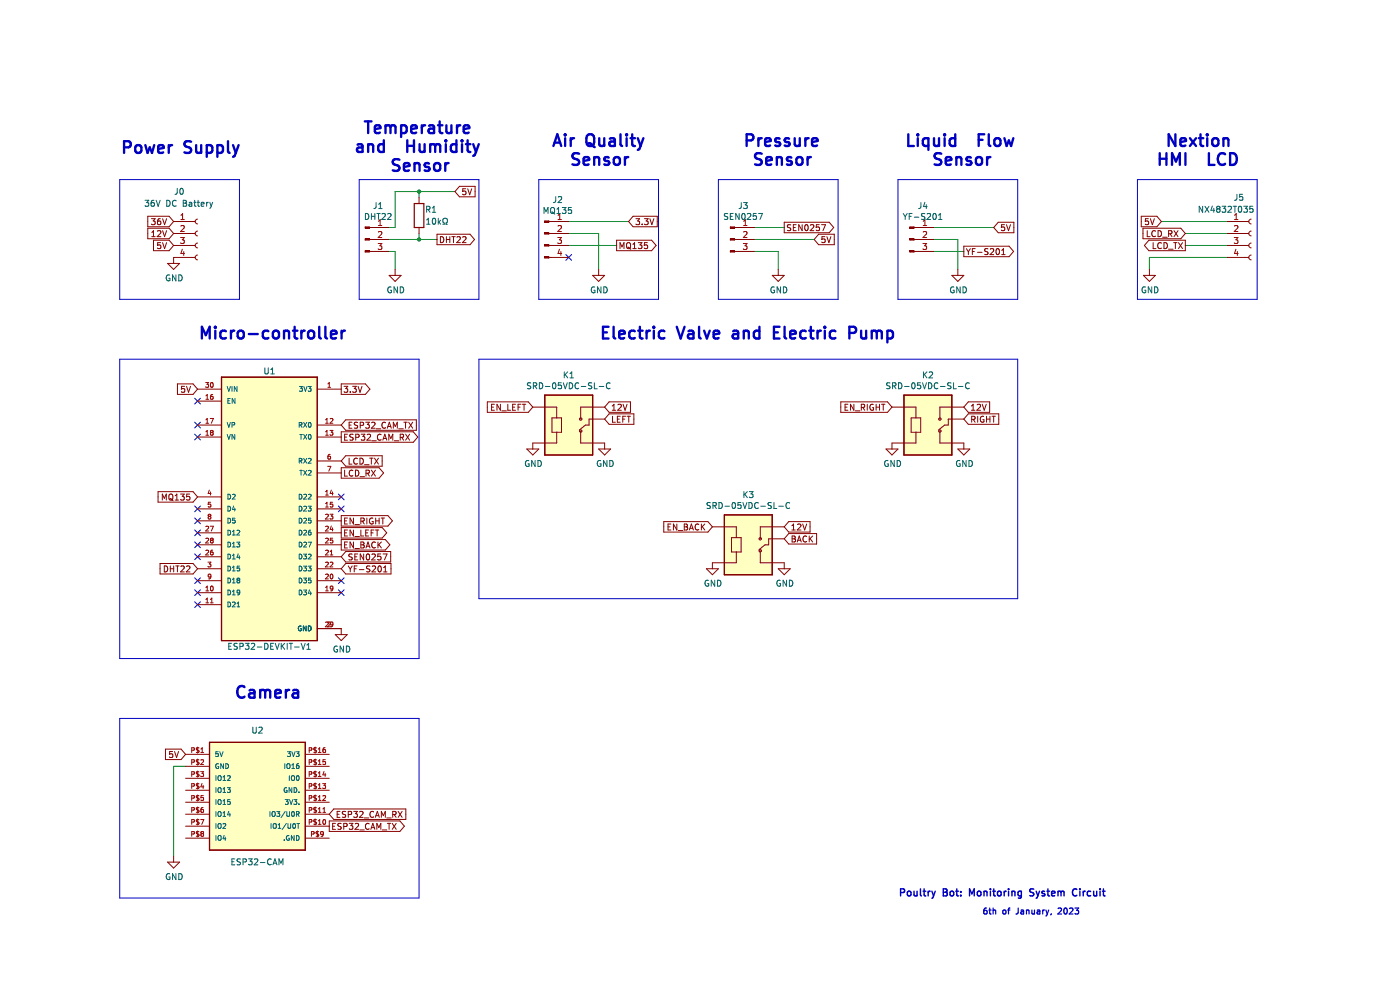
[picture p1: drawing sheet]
EESchema Schematic File Version 4
EELAYER 30 0
EELAYER END
$Descr A4 11693 8268
encoding utf-8
Sheet 1 1
Title ""
Date ""
Rev ""
Comp ""
Comment1 ""
Comment2 ""
Comment3 ""
Comment4 ""
$EndDescr
$Comp
L ESP32-DEVKIT-V1:ESP32-DEVKIT-V1 U1
U 1 1
P 2250 4250
F 0 "U1" H 2250 5400 50  0000 C CNN
F 1 "ESP32-DEVKIT-V1" H 2250 3100 50  0000 C CNN
F 2 "MODULE_ESP32_DEVKIT_V1" H 2250 4250 50  0001 L BNN
F 3 "" H 2250 4250 50  0001 L BNN
F 4 "6.8 mm" H 2250 4250 50  0001 L BNN "MAXIMUM_PACKAGE_HEIGHT"
F 5 "N/A" H 2250 4250 50  0001 L BNN "PARTREV"
F 6 "DOIT" H 2250 4250 50  0001 L BNN "MANUFACTURER"
F 7 "Manufacturer Recommendations" H 2250 4250 50  0001 L BNN "STANDARD"
	1    2250 4250
	1    0    0    -1  
$EndComp
$Comp
L Connector:Conn_01x03_Male J1
U 1 1
P 3050 2000
F 0 "J1" H 3158 2281 50  0000 C CNN
F 1 "DHT22" H 3158 2190 50  0000 C CNN
F 2 "" H 3050 2000 50  0001 C CNN
F 3 "~" H 3050 2000 50  0001 C CNN
	1    3050 2000
	1    0    0    -1  
$EndComp
$Comp
L Connector:Conn_01x04_Male J2
U 1 1
P 4550 1950
F 0 "J2" H 4658 2231 50  0000 C CNN
F 1 "MQ135" H 4658 2140 50  0000 C CNN
F 2 "" H 4550 1950 50  0001 C CNN
F 3 "~" H 4550 1950 50  0001 C CNN
	1    4550 1950
	1    0    0    -1  
$EndComp
$Comp
L Connector:Conn_01x04_Female J5
U 1 1
P 10450 1950
F 0 "J5" H 10300 2250 50  0000 L CNN
F 1 "NX4832T035" H 10000 2150 50  0000 L CNN
F 2 "" H 10450 1950 50  0001 C CNN
F 3 "~" H 10450 1950 50  0001 C CNN
	1    10450 1950
	1    0    0    -1  
$EndComp
$Comp
L Connector:Conn_01x03_Male J4
U 1 1
P 7600 2000
F 0 "J4" H 7708 2281 50  0000 C CNN
F 1 "YF-S201" H 7708 2190 50  0000 C CNN
F 2 "" H 7600 2000 50  0001 C CNN
F 3 "~" H 7600 2000 50  0001 C CNN
	1    7600 2000
	1    0    0    -1  
$EndComp
Text Notes 7500 7500 0    59   ~ 12
Poultry Bot: Monitoring System Circuit
Text Notes 8200 7650 0    50   ~ 10
6th of January, 2023
$Comp
L power:GND #PWR01
U 1 1
P 1450 2150
F 0 "#PWR01" H 1450 1900 50  0001 C CNN
F 1 "GND" H 1455 1977 50  0000 C CNN
F 2 "" H 1450 2150 50  0001 C CNN
F 3 "" H 1450 2150 50  0001 C CNN
	1    1450 2150
	1    0    0    -1  
$EndComp
$Comp
L Device:R R1
U 1 1
P 3500 1800
F 0 "R1" H 3400 1750 50  0000 C CNN
F 1 "10kΩ" H 3350 1850 50  0000 C CNN
F 2 "" V 3430 1800 50  0001 C CNN
F 3 "~" H 3500 1800 50  0001 C CNN
	1    3500 1800
	-1   0    0    1   
$EndComp
Text GLabel 1450 1850 0    50   Input ~ 0
36V
Text GLabel 1450 1950 0    50   Input ~ 0
12V
Text GLabel 1450 2050 0    50   Input ~ 0
5V
$Comp
L power:GND #PWR02
U 1 1
P 3300 2250
F 0 "#PWR02" H 3300 2000 50  0001 C CNN
F 1 "GND" H 3305 2077 50  0000 C CNN
F 2 "" H 3300 2250 50  0001 C CNN
F 3 "" H 3300 2250 50  0001 C CNN
	1    3300 2250
	1    0    0    -1  
$EndComp
Text GLabel 3800 1600 2    50   Input ~ 0
5V
Wire Wire Line
	3250 2100 3300 2100
Wire Wire Line
	3300 2100 3300 2250
Wire Wire Line
	3250 1900 3300 1900
Wire Wire Line
	3300 1900 3300 1600
Wire Wire Line
	3300 1600 3500 1600
Wire Wire Line
	3500 1650 3500 1600
Connection ~ 3500 1600
Wire Wire Line
	3500 1600 3800 1600
Wire Wire Line
	3500 1950 3500 2000
Wire Wire Line
	3500 2000 3250 2000
Text GLabel 5250 1850 2    50   Input ~ 0
3.3V
$Comp
L power:GND #PWR03
U 1 1
P 5000 2250
F 0 "#PWR03" H 5000 2000 50  0001 C CNN
F 1 "GND" H 5005 2077 50  0000 C CNN
F 2 "" H 5000 2250 50  0001 C CNN
F 3 "" H 5000 2250 50  0001 C CNN
	1    5000 2250
	1    0    0    -1  
$EndComp
Text GLabel 3650 2000 2    50   Output ~ 0
DHT22
Wire Wire Line
	3650 2000 3500 2000
Connection ~ 3500 2000
Text GLabel 5150 2050 2    50   Output ~ 0
MQ135
Wire Wire Line
	4750 1950 5000 1950
Wire Wire Line
	5000 1950 5000 2250
Wire Wire Line
	5150 2050 4750 2050
Wire Wire Line
	5250 1850 4750 1850
Text GLabel 9700 1850 0    50   Input ~ 0
5V
$Comp
L power:GND #PWR06
U 1 1
P 9600 2250
F 0 "#PWR06" H 9600 2000 50  0001 C CNN
F 1 "GND" H 9605 2077 50  0000 C CNN
F 2 "" H 9600 2250 50  0001 C CNN
F 3 "" H 9600 2250 50  0001 C CNN
	1    9600 2250
	1    0    0    -1  
$EndComp
Text GLabel 8050 2100 2    50   Output ~ 0
YF-S201
Wire Wire Line
	7800 2100 8050 2100
Wire Wire Line
	7800 2000 8000 2000
Wire Wire Line
	8000 2000 8000 2250
Wire Wire Line
	7800 1900 8300 1900
Text GLabel 9900 1950 0    50   Input ~ 0
LCD_RX
Text GLabel 9900 2050 0    50   Output ~ 0
LCD_TX
Wire Wire Line
	10250 1850 9700 1850
Wire Wire Line
	10250 2150 9600 2150
Wire Wire Line
	9600 2150 9600 2250
Wire Wire Line
	6550 1900 6300 1900
Wire Wire Line
	6500 2100 6500 2250
Wire Wire Line
	6300 2100 6500 2100
Wire Wire Line
	6300 2000 6800 2000
Text GLabel 6550 1900 2    50   Output ~ 0
SEN0257
$Comp
L power:GND #PWR04
U 1 1
P 6500 2250
F 0 "#PWR04" H 6500 2000 50  0001 C CNN
F 1 "GND" H 6505 2077 50  0000 C CNN
F 2 "" H 6500 2250 50  0001 C CNN
F 3 "" H 6500 2250 50  0001 C CNN
	1    6500 2250
	1    0    0    -1  
$EndComp
Text GLabel 6800 2000 2    50   Input ~ 0
5V
$Comp
L Connector:Conn_01x03_Male J3
U 1 1
P 6100 2000
F 0 "J3" H 6208 2281 50  0000 C CNN
F 1 "SEN0257" H 6208 2190 50  0000 C CNN
F 2 "" H 6100 2000 50  0001 C CNN
F 3 "~" H 6100 2000 50  0001 C CNN
	1    6100 2000
	1    0    0    -1  
$EndComp
Wire Notes Line
	1000 1500 2000 1500
Wire Notes Line
	2000 1500 2000 2500
Wire Notes Line
	1000 2500 1000 1500
Wire Notes Line
	3000 2500 3000 1500
Wire Notes Line
	9500 1500 10500 1500
Wire Notes Line
	10500 1500 10500 2500
Wire Notes Line
	10500 2500 9500 2500
Wire Notes Line
	9500 2500 9500 1500
$Comp
L power:GND #PWR05
U 1 1
P 8000 2250
F 0 "#PWR05" H 8000 2000 50  0001 C CNN
F 1 "GND" H 8005 2077 50  0000 C CNN
F 2 "" H 8000 2250 50  0001 C CNN
F 3 "" H 8000 2250 50  0001 C CNN
	1    8000 2250
	1    0    0    -1  
$EndComp
Text GLabel 8300 1900 2    50   Input ~ 0
5V
Wire Notes Line
	6000 2500 6000 1500
NoConn ~ 4750 2150
Wire Wire Line
	9900 1950 10250 1950
Wire Wire Line
	10250 2050 9900 2050
Text GLabel 2750 6800 2    50   Input ~ 0
ESP32_CAM_RX
Text GLabel 2750 6900 2    50   Output ~ 0
ESP32_CAM_TX
$Comp
L power:GND #PWR022
U 1 1
P 1450 7150
F 0 "#PWR022" H 1450 6900 50  0001 C CNN
F 1 "GND" H 1455 6977 50  0000 C CNN
F 2 "" H 1450 7150 50  0001 C CNN
F 3 "" H 1450 7150 50  0001 C CNN
	1    1450 7150
	1    0    0    -1  
$EndComp
Wire Notes Line
	2000 2500 1000 2500
Text GLabel 2850 3650 2    50   Output ~ 0
ESP32_CAM_RX
Text GLabel 2850 3550 2    50   Input ~ 0
ESP32_CAM_TX
Text GLabel 2850 3950 2    50   Output ~ 0
LCD_RX
Text GLabel 2850 3850 2    50   Input ~ 0
LCD_TX
Text GLabel 1650 4750 0    50   Input ~ 0
DHT22
Text GLabel 1650 4150 0    50   Input ~ 0
MQ135
Text GLabel 2850 4650 2    50   Input ~ 0
SEN0257
Text GLabel 2850 4750 2    50   Input ~ 0
YF-S201
Text GLabel 2850 4450 2    50   Output ~ 0
EN_LEFT
Text GLabel 2850 4550 2    50   Output ~ 0
EN_BACK
Text GLabel 2850 4350 2    50   Output ~ 0
EN_RIGHT
$Comp
L power:GND #PWR021
U 1 1
P 2850 5250
F 0 "#PWR021" H 2850 5000 50  0001 C CNN
F 1 "GND" H 2855 5077 50  0000 C CNN
F 2 "" H 2850 5250 50  0001 C CNN
F 3 "" H 2850 5250 50  0001 C CNN
	1    2850 5250
	1    0    0    -1  
$EndComp
Text GLabel 1650 3250 0    50   Input ~ 0
5V
Wire Notes Line
	3500 3000 3500 5500
Wire Notes Line
	3500 3000 1000 3000
Wire Notes Line
	1000 3000 1000 5500
Wire Notes Line
	1000 5500 3500 5500
Wire Wire Line
	1450 6400 1550 6400
Wire Wire Line
	1450 7150 1450 6400
Text GLabel 1550 6300 0    50   Input ~ 0
5V
$Comp
L ESP32-CAM:ESP32-CAM U2
U 1 1
P 2150 6900
F 0 "U2" H 2150 7700 50  0000 C CNN
F 1 "ESP32-CAM" H 2150 6600 50  0000 C CNN
F 2 "ESP32-CAM" H 2150 6900 50  0001 L BNN
F 3 "" H 2150 6900 50  0001 L BNN
	1    2150 6900
	1    0    0    -1  
$EndComp
Wire Notes Line
	1000 6000 3500 6000
Wire Notes Line
	3500 6000 3500 7500
Wire Notes Line
	3500 7500 1000 7500
Wire Notes Line
	1000 7500 1000 6000
Wire Notes Line
	3000 1500 4000 1500
Wire Notes Line
	4000 1500 4000 2500
Wire Notes Line
	4000 2500 3000 2500
Wire Notes Line
	4500 1500 5500 1500
Wire Notes Line
	5500 1500 5500 2500
Wire Notes Line
	5500 2500 4500 2500
Wire Notes Line
	4500 2500 4500 1500
Wire Notes Line
	6000 1500 7000 1500
Wire Notes Line
	7000 1500 7000 2500
Wire Notes Line
	7000 2500 6000 2500
Wire Notes Line
	7500 1500 8500 1500
Wire Notes Line
	8500 1500 8500 2500
Wire Notes Line
	8500 2500 7500 2500
Wire Notes Line
	7500 2500 7500 1500
$Comp
L Connector:Conn_01x04_Female J0
U 1 1
P 1650 1950
F 0 "J0" H 1450 2300 50  0000 L CNN
F 1 "36V DC Battery" H 1200 2200 50  0000 L CNN
F 2 "" H 1650 1950 50  0001 C CNN
F 3 "~" H 1650 1950 50  0001 C CNN
	1    1650 1950
	1    0    0    -1  
$EndComp
Text GLabel 5950 4400 0    50   Input ~ 0
EN_BACK
$Comp
L power:GND #PWR?
U 1 1
P 6550 4700
F 0 "#PWR?" H 6550 4450 50  0001 C CNN
F 1 "GND" H 6555 4527 50  0000 C CNN
F 2 "" H 6550 4700 50  0001 C CNN
F 3 "" H 6550 4700 50  0001 C CNN
	1    6550 4700
	1    0    0    -1  
$EndComp
Text GLabel 6550 4500 2    50   Input ~ 0
BACK
$Comp
L power:GND #PWR?
U 1 1
P 5950 4700
F 0 "#PWR?" H 5950 4450 50  0001 C CNN
F 1 "GND" H 5955 4527 50  0000 C CNN
F 2 "" H 5950 4700 50  0001 C CNN
F 3 "" H 5950 4700 50  0001 C CNN
	1    5950 4700
	1    0    0    -1  
$EndComp
Text GLabel 6550 4400 2    50   Input ~ 0
12V
$Comp
L SRD-05VDC-SL-C:SRD-05VDC-SL-C K3
U 1 1
P 6250 4500
F 0 "K3" H 6250 4867 50  0000 C CNN
F 1 "SRD-05VDC-SL-C" H 6250 4776 50  0000 C CNN
F 2 "RELAY_SRD-05VDC-SL-C" H 6250 4500 50  0001 L BNN
F 3 "" H 6250 4500 50  0001 L BNN
F 4 "SONGLE RELAY" H 6250 4500 50  0001 L BNN "MANUFACTURER"
F 5 "IPC-7251" H 6250 4500 50  0001 L BNN "STANDARD"
	1    6250 4500
	1    0    0    -1  
$EndComp
Text GLabel 4450 3400 0    50   Input ~ 0
EN_LEFT
$Comp
L power:GND #PWR?
U 1 1
P 5050 3700
F 0 "#PWR?" H 5050 3450 50  0001 C CNN
F 1 "GND" H 5055 3527 50  0000 C CNN
F 2 "" H 5050 3700 50  0001 C CNN
F 3 "" H 5050 3700 50  0001 C CNN
	1    5050 3700
	1    0    0    -1  
$EndComp
Text GLabel 5050 3500 2    50   Input ~ 0
LEFT
$Comp
L power:GND #PWR?
U 1 1
P 4450 3700
F 0 "#PWR?" H 4450 3450 50  0001 C CNN
F 1 "GND" H 4455 3527 50  0000 C CNN
F 2 "" H 4450 3700 50  0001 C CNN
F 3 "" H 4450 3700 50  0001 C CNN
	1    4450 3700
	1    0    0    -1  
$EndComp
Text GLabel 5050 3400 2    50   Input ~ 0
12V
$Comp
L SRD-05VDC-SL-C:SRD-05VDC-SL-C K1
U 1 1
P 4750 3500
F 0 "K1" H 4750 3867 50  0000 C CNN
F 1 "SRD-05VDC-SL-C" H 4750 3776 50  0000 C CNN
F 2 "RELAY_SRD-05VDC-SL-C" H 4750 3500 50  0001 L BNN
F 3 "" H 4750 3500 50  0001 L BNN
F 4 "SONGLE RELAY" H 4750 3500 50  0001 L BNN "MANUFACTURER"
F 5 "IPC-7251" H 4750 3500 50  0001 L BNN "STANDARD"
	1    4750 3500
	1    0    0    -1  
$EndComp
Text GLabel 7450 3400 0    50   Input ~ 0
EN_RIGHT
$Comp
L power:GND #PWR?
U 1 1
P 8050 3700
F 0 "#PWR?" H 8050 3450 50  0001 C CNN
F 1 "GND" H 8055 3527 50  0000 C CNN
F 2 "" H 8050 3700 50  0001 C CNN
F 3 "" H 8050 3700 50  0001 C CNN
	1    8050 3700
	1    0    0    -1  
$EndComp
Text GLabel 8050 3500 2    50   Input ~ 0
RIGHT
$Comp
L power:GND #PWR?
U 1 1
P 7450 3700
F 0 "#PWR?" H 7450 3450 50  0001 C CNN
F 1 "GND" H 7455 3527 50  0000 C CNN
F 2 "" H 7450 3700 50  0001 C CNN
F 3 "" H 7450 3700 50  0001 C CNN
	1    7450 3700
	1    0    0    -1  
$EndComp
Text GLabel 8050 3400 2    50   Input ~ 0
12V
$Comp
L SRD-05VDC-SL-C:SRD-05VDC-SL-C K2
U 1 1
P 7750 3500
F 0 "K2" H 7750 3867 50  0000 C CNN
F 1 "SRD-05VDC-SL-C" H 7750 3776 50  0000 C CNN
F 2 "RELAY_SRD-05VDC-SL-C" H 7750 3500 50  0001 L BNN
F 3 "" H 7750 3500 50  0001 L BNN
F 4 "SONGLE RELAY" H 7750 3500 50  0001 L BNN "MANUFACTURER"
F 5 "IPC-7251" H 7750 3500 50  0001 L BNN "STANDARD"
	1    7750 3500
	1    0    0    -1  
$EndComp
Text Notes 1000 1300 0    98   ~ 20
Power Supply
Text Notes 2950 1450 0    98   ~ 20
 Temperature\nand  Humidity\n    Sensor
Text Notes 4600 1400 0    98   ~ 20
Air Quality\n  Sensor
Text Notes 6200 1400 0    98   ~ 20
Pressure\n Sensor
Text Notes 7550 1400 0    98   ~ 20
Liquid  Flow\n   Sensor
Text Notes 9650 1400 0    98   ~ 20
 Nextion\nHMI  LCD
Text Notes 1650 2850 0    98   ~ 20
Micro-controller
NoConn ~ 1650 3350
NoConn ~ 1650 3550
NoConn ~ 1650 3650
NoConn ~ 2850 4150
NoConn ~ 2850 4250
NoConn ~ 1650 4350
NoConn ~ 2850 4850
NoConn ~ 2850 4950
NoConn ~ 1650 4850
NoConn ~ 1650 4950
NoConn ~ 1650 5050
Text Notes 5000 2850 0    98   ~ 20
Electric Valve and Electric Pump
Text Notes 1950 5850 0    98   ~ 20
Camera
Wire Notes Line
	4000 3000 8500 3000
Wire Notes Line
	8500 3000 8500 5000
Wire Notes Line
	8500 5000 4000 5000
Wire Notes Line
	4000 5000 4000 3000
NoConn ~ 1650 4250
NoConn ~ 1650 4450
NoConn ~ 1650 4550
NoConn ~ 1650 4650
Text GLabel 2850 3250 2    50   Output ~ 0
3.3V
$EndSCHEMATC
